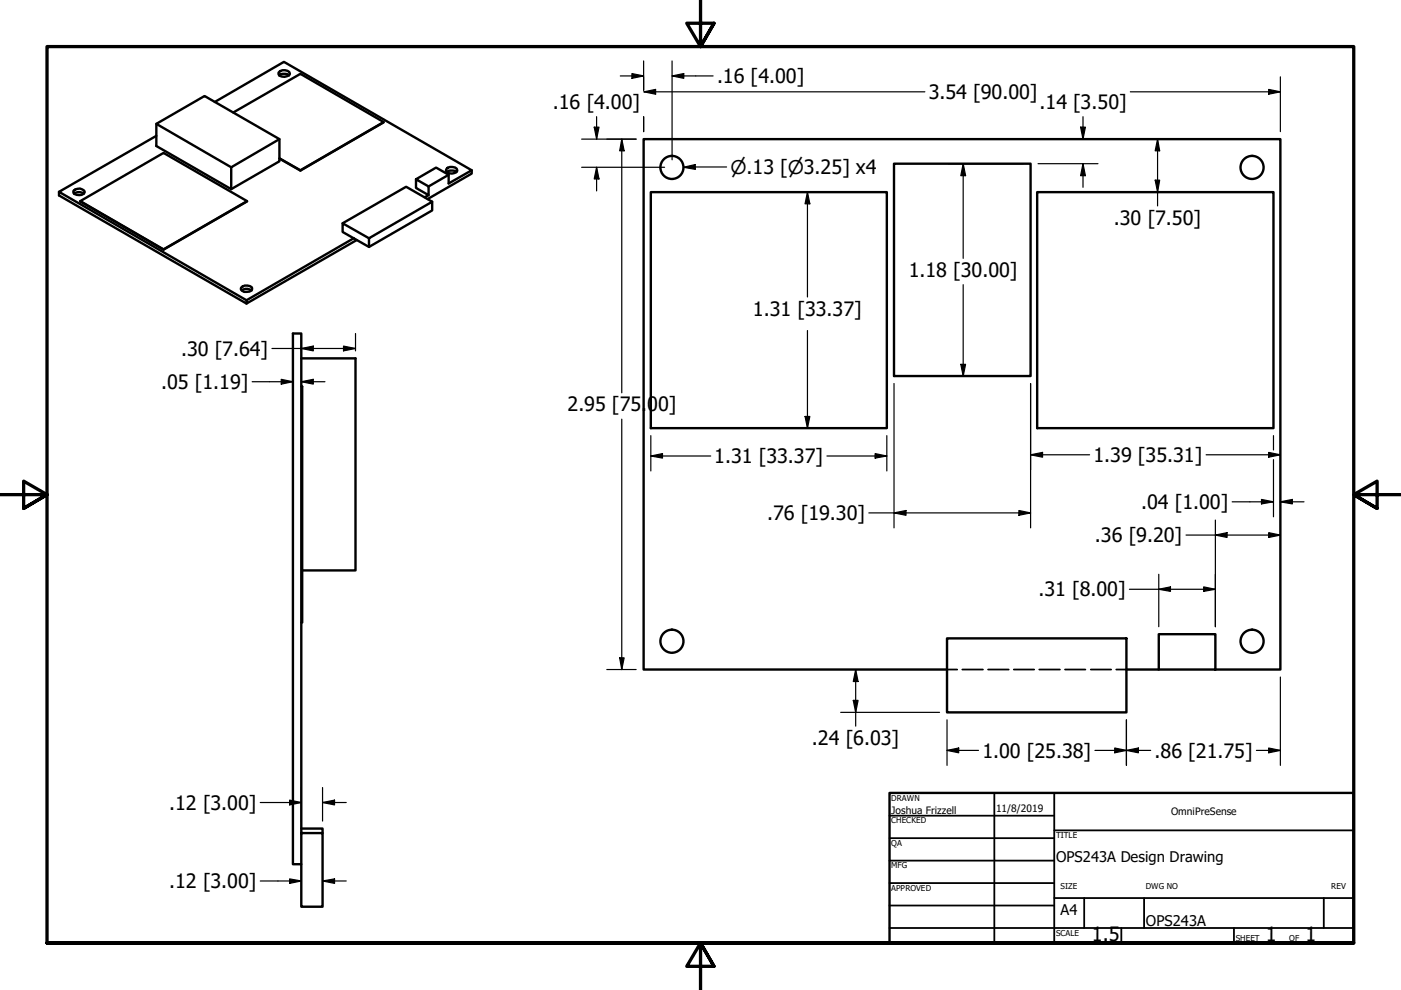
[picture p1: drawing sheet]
<svg xmlns="http://www.w3.org/2000/svg" width="297mm" height="210mm" viewBox="0 0 297 210" stroke-linecap="round" stroke-linejoin="round" font-family="sans-serif">
<!-- layer: Visible (ANSI) -->
<g fill="none" stroke="#000" stroke-width=".51">
<path d="M59.1 15.4a1.59 1.59 0 0 1 2.2-.1l.2 .4a1.51 1.51 0 0 1-2.4 0zM59.2 16a1.78 1.78 0 0 1 2.1 0M33.1 28.8l-20.6 11.9 39.8 23 22.7-13.2M33.1 26.3l15.9 9.2M45.5 21.6l14.7-8.5 39.8 23-4.9 2.8v-1.8l-2.6-1.6-4.3 2.5v1.8l2.7 1.6v-1.9l-2.7-1.5M49.5 23.8l14.2-8.1 17.6 10.2-17.6 10.3M59.2 29.5l-10.2 6v4.6l-15.9-9.1v-4.7l10.3-5.9 15.8 9.1v4.7l-10.2 5.9M59.2 33.6l4.5 2.5M81.3 25.9l-17.6 10.3-4.5-2.6M94.7 36.5a1.7 1.7 0 0 1 2.1 0M94.9 35.6a1.81 1.81 0 0 1 1.9 .2l.2 .4a1.51 1.51 0 0 1-2.4 0zM95.1 37.1l-4.2 2.4"/>
<path d="M100 36.1v.7l-9.3 5.4M189.5 34.7h29v45h-29zM12.5 40.7v.7l39.8 23M15.6 40.5a1.45 1.45 0 0 1 2.4 .2 1.51 1.51 0 0 1-2.4 .1zM15.7 41.1a1.82 1.82 0 0 1 2.1 0M17 42.6l17.7 10.3M52.4 42.6l-17.7 10.3-17.7-10.3 17.7-10.2 17.7 10.2-17.7 10.3M75 50.5l-2.4-1.3v-1.9l5.6 3.2M75 50.5l3.2 1.9M75.6 50.9l-23.3 13.5v-.7M78.2 50.5l13.4-7.7v1.8l-13.4 7.8zM90.9 41.4l-.9 .4"/>
<path d="M91.6 42.8l-5.5-3.2-13.5 7.7M138 40.7h50v50.1h-50zM219.9 40.7h50.1v50.1h-50.1zM51.1 61a1.64 1.64 0 0 1 2.3-.1l.1 .3a1.39 1.39 0 0 1-2.2 .4l-.2-.3zM51.2 61.6a1.78 1.78 0 0 1 2.1 0M63.9 76h11.5v44.9h-11.3M63.9 82h.2v50h-.2M200.8 135.4h38v15.6h-38zM245.7 134.5h12v7.5h-12zM200.8 142h-64.3v-112.5h135v112.5h-13.8M238.8 142h6.9M63.9 175.7h4.5v.9"/>
<path d="M63.9 176.6h4.5v15.6h-4.5v-121.5h-1.8v112.5h1.8"/>
<circle cx="142.5" cy="35.5" r="2.44"/>
<circle cx="265.5" cy="35.5" r="2.44"/>
<circle cx="142.5" cy="136" r="2.44"/>
<circle cx="265.5" cy="136" r="2.44"/>
</g>
<!-- layer: Hidden (ANSI) -->
<path d="M200.8 142h2.1M204 142h4.4M209.5 142h4.4M214.9 142h4.4M220.3 142h4.4M225.8 142h4.3M231.3 142h4.3M236.7 142h2.1" fill="none" stroke="#000" stroke-width=".38"/>
<!-- layer: Border (ANSI) -->
<path d="M148.5 -.1v10l-2.9-5h5.8l-2.9 5 2.9-5M0 104.9h10l-5-2.9v5.8l5-2.9-5 2.9M297 104.9h-10l5-2.9v5.8l-5-2.9 5 2.9M10 199.9v-190h277v190h-277h277M151.4 204.9l-2.9-5 2.9 5h-5.8l2.9-5v10" fill="none" stroke="#000" stroke-width=".7"/>
<!-- layer: Title (ANSI) -->
<g fill="none" stroke="#000" stroke-width=".38">
<path d="M188.6 172.9h34.9M188.6 177.7h34.9M210.8 168.1v31.8M223.5 176.1h63.5M223.5 168.1v31.8M188.6 196.8h98.4M188.6 182.5h34.9M188.6 187.2h34.9M188.6 192h34.9M223.5 190.4h63.5M229.9 190.4v6.4M237.7 196.8v3.1"/>
<path d="M242.6 190.4v6.4M261.6 196.8v3.1M280.7 190.4v6.4"/>
</g>
<path d="M188.6 168.1h98.4v31.8h-98.4z" fill="none" stroke="#000" stroke-width=".51"/>
<!-- layer: Dimension (ANSI) -->
<g fill="none" stroke="#000" stroke-width=".25">
<path d="M131.5 16.1h5M134 15.6l2.5 .5-2.5 .5zM136.5 12.9v6.2M136.5 19.5l2.5 .5v-1l-2.5 .5h59.6M142.5 16.1l2.5-.5v1zM142.5 16.1h8.7M142.5 12.9v21M239.6 19.5h31.9M269 19l2.5 .5-2.5 .5zM271.5 16.3v11.6M123.3 29.5h11.6M123.3 35.5h17.6"/>
<path d="M126 27h1l-.5 2.5zM126.5 35.5l.5 2.4h-1zM126.5 24.7v4.8M126.5 35.5v5M131.8 29.5l.5 2.5h-.9zM131.8 29.5v53.8M136.5 24.7v3.2M144.9 35.5l2.5-.6v1zM154.1 35.4l-9.2 .1M201 34.7h15.9M204.2 34.7l.5 2.5h-1zM204.2 34.7v20.1"/>
<path d="M220.1 34.7h12.7M229.1 27h1l-.5 2.5zM229.6 34.7l.5 2.5h-1zM229.6 24.7v4.8M229.6 34.7v5M244.9 38.2h1l-.5 2.5zM245.4 29.5l.5 2.5h-1zM245.4 29.5v14.2M168 40.7h18.4M171.2 40.7l.5 2.5h-1zM171.2 40.7v22.3M57.7 73.9h17.7"/>
<path d="M63.9 73.9l2.5-.5v1zM63.9 70.7v3.7M72.8 73.4l2.6 .5-2.6 .5zM75.4 70.7v3.7M171.2 70.1v20.7M201 79.7h15.9M203.7 77.3h1l-.5 2.4zM204.2 60.4v19.3M53.5 80.9h8.6M59.6 80.4l2.5 .5-2.5 .5zM63.9 80.9l2.5-.5v1zM63.9 80.9h5"/>
<path d="M131.8 88.9v53.1M138 96.7l2.5-.5v.9zM138 96.7h12.7M138 92.4v7.5M168 90.8h18.4M170.7 88.3h1l-.5 2.5zM175.3 96.7h12.7M185.5 96.2l2.5 .5-2.5 .4zM188 92.4v7.5M189.5 81.3v30.6M218.5 96.4l2.5-.5v1zM218.5 81.3v30.6"/>
<path d="M218.5 96.4h12.5M255.7 96.4h15.8M269 95.9l2.5 .5-2.5 .5zM270 92.4v3M270 97.4v12.2M184.2 108.7h34.3M189.5 108.7l2.6-.5v1.1zM216 108.2l2.5 .5-2.5 .6zM251.5 113.4h20M257.7 113.4l2.5-.5v1.1zM257.7 110.3v22.6M261.2 106.4h8.8"/>
<path d="M267.5 105.9l2.5 .5-2.5 .4zM269 112.9l2.5 .5-2.5 .6zM271.5 106.4l2.5-.5v.9zM271.5 106.4h5M131.4 139.5h.9l-.5 2.5zM239.5 124.9h18.2M245.7 124.9l2.5-.5v1zM245.7 121.8v11.1M255.2 124.4l2.5 .5-2.5 .5zM128.7 142h6.2M178.2 151h21M180.9 148.5h1l-.5 2.5z"/>
<path d="M181.4 142l.5 2.5h-1zM181.4 142v12M200.8 159.1l2.5-.5v1zM200.8 159.1h6.7M200.8 152.6v9.7M232.2 159.1h11.8M236.3 158.6l2.5 .5-2.5 .5zM238.8 159.1l2.6-.5v1zM238.8 152.6v9.7M266.4 159.1h5.1M269 158.6l2.5 .5-2.5 .5zM271.5 143.5v18.8"/>
<path d="M55.2 170.2h8.7M61.4 169.6l2.5 .6-2.5 .5zM63.9 167v7.1M68.4 170.2l2.5-.6v1.1zM68.4 170.2h5M68.4 167v7.1M55.2 186.8h8.7M61.4 186.3l2.5 .5-2.5 .5zM68.4 186.8l2.5-.5v1zM68.4 186.8h5"/>
</g>
<g fill="#000">
<path d="M134 15.6l2.5 .5-2.5 .5z" fill-rule="evenodd"/>
<path d="M136.5 19.5l2.5-.5v1z" fill-rule="evenodd"/>
<path d="M142.5 16.1l2.5-.5v1z" fill-rule="evenodd"/>
<path d="M269 19l2.5 .5-2.5 .5z" fill-rule="evenodd"/>
<path d="M126 27h1l-.5 2.5z" fill-rule="evenodd"/>
<path d="M126.5 35.5l.5 2.4h-1z" fill-rule="evenodd"/>
<path d="M131.8 29.5l.5 2.5h-.9z" fill-rule="evenodd"/>
<path d="M144.9 35.5l2.5-.6v1z" fill-rule="evenodd"/>
<path d="M204.2 34.7l.5 2.5h-1z" fill-rule="evenodd"/>
<path d="M229.1 27h1l-.5 2.5z" fill-rule="evenodd"/>
<path d="M229.6 34.7l.5 2.5h-1z" fill-rule="evenodd"/>
<path d="M244.9 38.2h1l-.5 2.5z" fill-rule="evenodd"/>
<path d="M245.4 29.5l.5 2.5h-1z" fill-rule="evenodd"/>
<path d="M171.2 40.7l.5 2.5h-1z" fill-rule="evenodd"/>
<path d="M63.9 73.9l2.5-.5v1z" fill-rule="evenodd"/>
<path d="M72.8 73.4l2.6 .5-2.6 .5z" fill-rule="evenodd"/>
<path d="M203.7 77.3h1l-.5 2.4z" fill-rule="evenodd"/>
<path d="M59.6 80.4l2.5 .5-2.5 .5z" fill-rule="evenodd"/>
<path d="M63.9 80.9l2.5-.5v1z" fill-rule="evenodd"/>
<path d="M138 96.7l2.5-.5v.9z" fill-rule="evenodd"/>
<path d="M170.7 88.3h1l-.5 2.5z" fill-rule="evenodd"/>
<path d="M185.5 96.2l2.5 .5-2.5 .4z" fill-rule="evenodd"/>
<path d="M218.5 96.4l2.5-.5v1z" fill-rule="evenodd"/>
<path d="M269 95.9l2.5 .5-2.5 .5z" fill-rule="evenodd"/>
<path d="M189.5 108.7l2.6-.5v1.1z" fill-rule="evenodd"/>
<path d="M216 108.2l2.5 .5-2.5 .6z" fill-rule="evenodd"/>
<path d="M257.7 113.4l2.5-.5v1.1z" fill-rule="evenodd"/>
<path d="M267.5 105.9l2.5 .5-2.5 .4z" fill-rule="evenodd"/>
<path d="M269 112.9l2.5 .5-2.5 .6z" fill-rule="evenodd"/>
<path d="M271.5 106.4l2.5-.5v.9z" fill-rule="evenodd"/>
<path d="M131.4 139.5h.9l-.5 2.5z" fill-rule="evenodd"/>
<path d="M245.7 124.9l2.5-.5v1z" fill-rule="evenodd"/>
<path d="M255.2 124.4l2.5 .5-2.5 .5z" fill-rule="evenodd"/>
<path d="M180.9 148.5h1l-.5 2.5z" fill-rule="evenodd"/>
<path d="M181.4 142l.5 2.5h-1z" fill-rule="evenodd"/>
<path d="M200.8 159.1l2.5-.5v1z" fill-rule="evenodd"/>
<path d="M236.3 158.6l2.5 .5-2.5 .5z" fill-rule="evenodd"/>
<path d="M238.8 159.1l2.6-.5v1z" fill-rule="evenodd"/>
<path d="M269 158.6l2.5 .5-2.5 .5z" fill-rule="evenodd"/>
<path d="M61.4 169.6l2.5 .6-2.5 .5z" fill-rule="evenodd"/>
<path d="M68.4 170.2l2.5-.6v1.1z" fill-rule="evenodd"/>
<path d="M61.4 186.3l2.5 .5-2.5 .5z" fill-rule="evenodd"/>
<path d="M68.4 186.8l2.5-.5v1z" fill-rule="evenodd"/>
</g>
<g font-size="4.2">
<text x="152" y="17.6">.16 [4.00]</text>
<text x="117.2" y="23.1">.16 [4.00]</text>
<text x="196.9" y="21">3.54 [90.00]</text>
<text x="220.4" y="23.1">.14 [3.50]</text>
<text x="236.2" y="47.7">.30 [7.50]</text>
<text x="192.7" y="58.8">1.18 [30.00]</text>
<text x="159.6" y="67">1.31 [33.37]</text>
<text x="38.4" y="75.4">.30 [7.64]</text>
<text x="34.2" y="82.5">.05 [1.19]</text>
<text x="120.3" y="87.2">2.95 [75.</text>
<text x="137.2" y="87.2">00]</text>
<text x="151.4" y="98.2">1.31 [33.37]</text>
<text x="231.8" y="98">1.39 [35.31]</text>
<text x="241.9" y="107.9">.04 [1.00]</text>
<text x="162.6" y="110.3">.76 [19.30]</text>
<text x="232.2" y="115">.36 [9.20]</text>
<text x="220.2" y="126.5">.31 [8.00]</text>
<text x="172.1" y="158">.24 [6.03]</text>
<text x="208.3" y="160.6">1.00 [25.38]</text>
<text x="244.8" y="160.6">.86 [21.75]</text>
<text x="35.9" y="171.7">.12 [3.00]</text>
<text x="35.9" y="188.3">.12 [3.00]</text>
<text x="231.5" y="199.5">1.5</text>
<text x="268.4" y="199.5">1</text>
<text x="276.8" y="199.5">1</text>
</g>
<text font-size="4" x="154.9" y="36.9">⌀.13 [⌀3.25] x4</text>
<g font-size="3.1">
<text x="223.9" y="182.9">OPS243A Design Drawing</text>
<text x="224.9" y="193.9">A4</text>
<text x="243" y="196.3">OPS243A</text>
</g>
<g font-size="2.2">
<text x="189" y="172.5">Joshua Frizzell</text>
<text x="211.2" y="172.2">11/8/2019</text>
<text x="248.3" y="172.9">OmniPreSense</text>
</g>
<g font-size="1.7">
<text x="189" y="169.8">DRAWN</text>
<text x="189" y="174.6">CHECKED</text>
<text x="189" y="179.4">QA</text>
<text x="223.9" y="177.7">TITLE</text>
<text x="189" y="184.1">MFG</text>
<text x="189" y="188.9">APPROVED</text>
<text x="224.9" y="188.6">SIZE</text>
<text x="243" y="188.6">DWG NO</text>
<text x="282.3" y="188.6">REV</text>
<text x="223.9" y="198.4">SCALE</text>
<text x="262" y="199.5">SHEET</text>
<text x="273.3" y="199.5">OF</text>
</g>
</svg>
